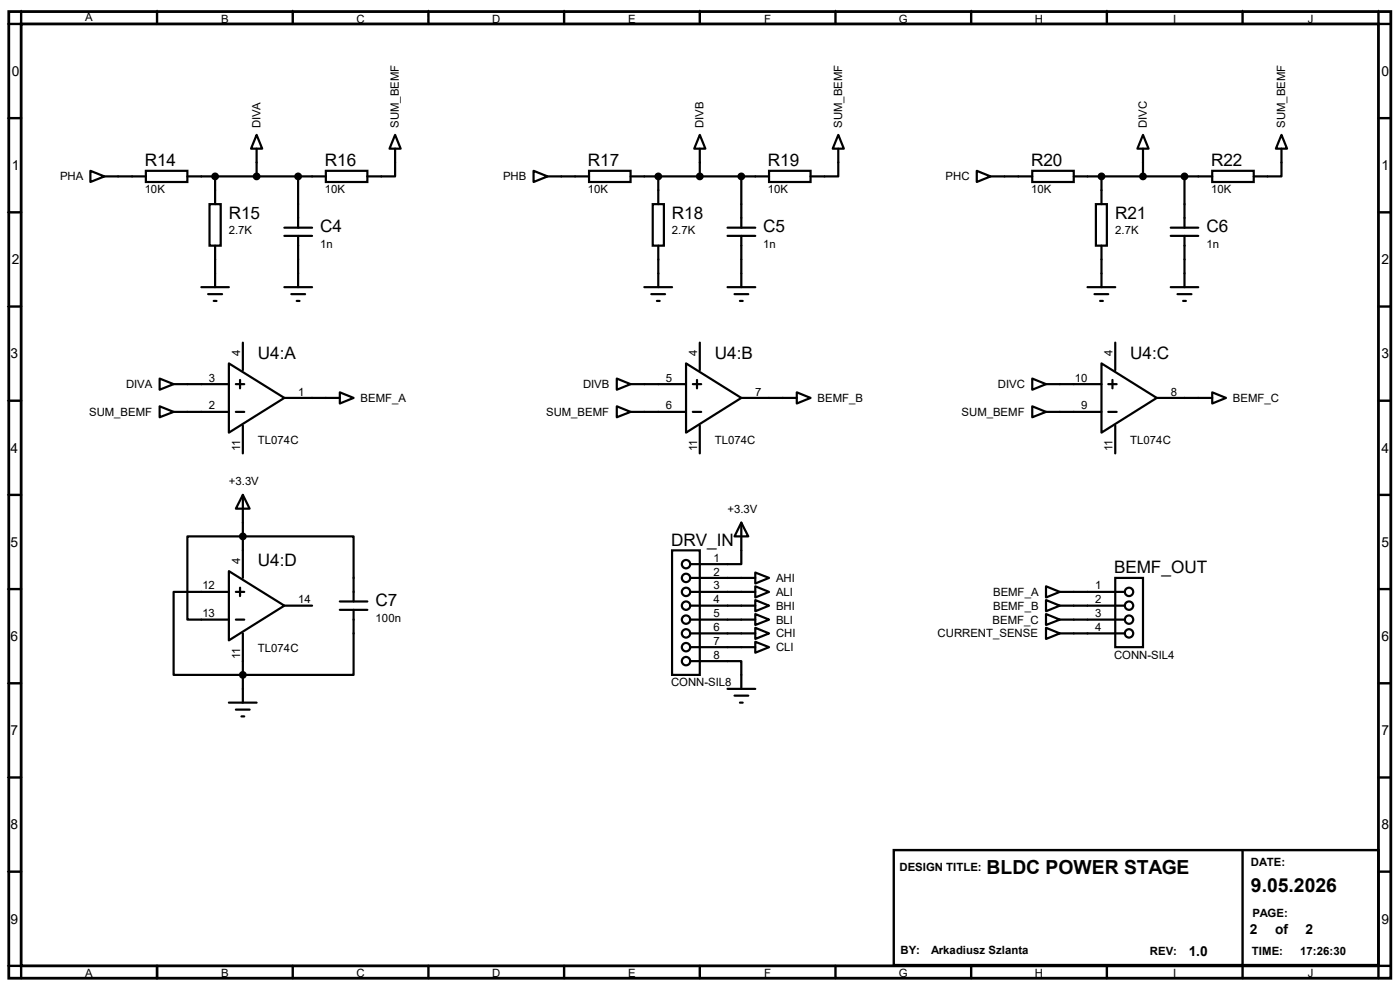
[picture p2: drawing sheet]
<svg xmlns="http://www.w3.org/2000/svg" width="297mm" height="210mm" viewBox="0 0 297 210" stroke-linecap="round" stroke-linejoin="round" font-family="sans-serif">
<path d="M1.9 2.5h293.2v205h-293.2zM4.5 5.1h287.9v199.8h-287.9z" fill="none" stroke="#000" stroke-width=".59"/>
<g fill="none" stroke="#000" stroke-width=".51">
<path d="M4.5 2.5v2.6h-2.6M33.3 2.5v2.6M62.1 2.5v2.6M90.9 2.5v2.6M119.7 2.5v2.6M148.5 2.5v2.6M177.2 2.5v2.6M206 2.5v2.6M234.8 2.5v2.6M263.6 2.5v2.6M292.4 2.5v2.6h2.7M1.9 25.1h2.6"/>
<path d="M292.4 25.1h2.7M1.9 45h2.6M292.4 45h2.7M1.9 65h2.6M292.4 65h2.7M1.9 85h2.6M292.4 85h2.7M1.9 105h2.6M292.4 105h2.7M1.9 125h2.6M292.4 125h2.7M1.9 144.9h2.6"/>
<path d="M292.4 144.9h2.7M1.9 164.9h2.6M292.4 164.9h2.7M1.9 184.9h2.6M189.6 180.3h102.8v24.4h-102.8zM263.6 180.3v24.4M292.4 184.9h2.7M1.9 204.9h2.6v2.6M33.3 204.9v2.6M62.1 204.9v2.6M90.9 204.9v2.6M119.7 204.9v2.6"/>
<path d="M148.5 204.9v2.6M177.2 204.9v2.6M206 204.9v2.6M234.8 204.9v2.6M263.6 204.9v2.6M295.1 204.9h-2.7v2.6"/>
</g>
<g fill="none" stroke="#000" stroke-width=".21">
<path d="M1.6 5.1h2.6M4.5 2.2v2.6M33.3 2.2l.1 2.6M62.1 2.2v2.6M90.9 2.2v2.6M119.7 2.2v2.6M148.5 2.2v2.6M177.2 2.2l.1 2.6M206 2.2l.1 2.6M234.8 2.2l.1 2.6M263.6 2.2l.1 2.6M292.4 2.2l.1 2.6"/>
<path d="M1.6 25.1h2.6M1.6 45h2.6M1.6 65h2.6M1.6 85h2.6M1.6 105h2.6M1.6 125h2.6M1.6 144.9h2.6M1.6 164.9h2.6M1.6 184.9h2.6M1.6 204.9h2.6"/>
</g>
<g fill="none" stroke="#000" stroke-width=".47">
<path d="M19.2 36.2l2.9 1.2-2.9 1.2zM22.1 37.4h8.8M30.9 36.2h8.9v2.4h-8.9zM39.8 37.4h29.3M45.6 37.4v5.9M54.4 28.6l1.2 2.9h-2.3zM54.4 31.5v5.9M63.2 37.4v10.9M69.1 36.2h8.8v2.4h-8.8zM83.8 28.6l1.2 2.9h-2.4zM83.8 31.5v5.9h-5.9M113.2 36.2l3 1.2-3 1.2z"/>
<path d="M116.2 37.4h8.8M125 36.2h8.8v2.4h-8.8zM133.8 37.4h29.4M139.7 37.4v5.9M148.5 28.6l1.1 2.9h-2.3zM148.5 31.5v5.9M157.3 37.4v10.9M163.2 36.2h8.8v2.4h-8.8zM177.8 28.6l1.2 2.9h-2.3zM177.8 31.5v5.9h-5.8M207.2 36.2l2.9 1.2-2.9 1.2zM210.1 37.4h8.9"/>
<path d="M219 36.2h8.8v2.4h-8.8zM227.8 37.4h29.4M233.7 37.4v5.9M242.5 28.6l1.2 2.9h-2.4zM242.5 31.5v5.9M251.3 37.4v10.9M257.2 36.2h8.8v2.4h-8.8zM271.9 28.6l1.1 2.9h-2.3zM271.9 31.5v5.9h-5.9M44.4 43.3h2.4v8.8h-2.4zM45.6 52.1v8.8M60.3 48.3h5.9"/>
<path d="M60.3 50h5.9M63.2 50v10.9M138.5 43.3h2.3v8.8h-2.3zM139.7 52.1v8.8M154.3 48.3h5.9M154.3 50h5.9M157.3 50v10.9M232.5 43.3h2.3v8.8h-2.3zM233.7 52.1v8.8M248.4 48.3h5.8M248.4 50h5.8M251.3 50v10.9"/>
<path d="M42.7 60.9h5.9M44.2 62.4h2.9M45.3 63.8h.6M48.6 77.1l11.7 7.3-11.7 7.4zM51.5 72.7v5.8M60.3 60.9h5.9M61.8 62.4h2.9M62.9 63.8h.6M136.7 60.9h5.9M138.2 62.4h2.9M139.4 63.8h.6M145.5 77.1l11.8 7.3-11.8 7.4z"/>
<path d="M148.5 72.7v5.8M154.3 60.9h5.9M155.8 62.4h2.9M157 63.8h.6M230.7 60.9h5.9M232.2 62.4h2.9M233.4 63.8h.6M233.7 77.1l11.7 7.3-11.7 7.4zM236.6 72.7v5.8M248.4 60.9h5.8M249.8 62.4h3M251 63.8h.6"/>
<path d="M33.9 80.3l2.9 1.2-2.9 1.2zM33.9 86.2l2.9 1.2-2.9 1.1zM36.8 81.5h11.8M36.8 87.4h11.8M50 81.5h1.8M50 87.4h1.8M50.9 80.6v1.8M51.5 90.3v5.9M60.3 84.4h11.8M72.1 83.2l2.9 1.2-2.9 1.2zM130.9 80.3l2.9 1.2-2.9 1.2zM130.9 86.2l2.9 1.2-2.9 1.1z"/>
<path d="M133.8 81.5h11.7M133.8 87.4h11.7M147 81.5h1.8M147 87.4h1.8M147.9 80.6v1.8M148.5 90.3v5.9M157.3 84.4h11.7M169 83.2l3 1.2-3 1.2zM219 80.3l2.9 1.2-2.9 1.2zM219 86.2l2.9 1.2-2.9 1.1zM221.9 81.5h11.8M221.9 87.4h11.8"/>
<path d="M235.1 81.5h1.8M235.1 87.4h1.8M236 80.6v1.8M236.6 90.3v5.9M245.4 84.4h11.8M257.2 83.2l2.9 1.2-2.9 1.2zM51.5 105l1.5 2.9h-3zM51.5 105v17.6M142.6 116.8h5.9v26.4h-5.9zM157.3 110.9l1.4 2.9h-2.9zM157.3 110.9v8.8h-10.9M48.6 121.2l11.7 7.3-11.7 7.3z"/>
<path d="M48.6 125.6h-11.8v17.6h38.2v-13.8M50 125.6h1.8M50 131.4h1.8M50.9 124.7v1.7M51.5 134.4v14.7M60.3 128.5h5.9M72.1 127.6h5.8M72.1 129.4h5.8M75 127.6v-13.8h-35.2v17.6h8.8M146.4 125.6h13.8M146.4 128.5h13.8M146.4 131.4h13.8"/>
<path d="M146.4 134.4h13.8M146.4 122.6h13.8M146.4 137.3h13.8M160.2 121.5l3 1.1-3 1.2zM160.2 124.4l3 1.2-3 1.1zM160.2 127.3l3 1.2-3 1.2zM160.2 130.3l3 1.1-3 1.2zM160.2 133.2l3 1.2-3 1.2zM160.2 136.1l3 1.2-3 1.2zM221.9 124.4l2.9 1.2-2.9 1.1zM221.9 127.3l2.9 1.2-2.9 1.2zM221.9 130.3l2.9 1.1-2.9 1.2z"/>
<path d="M221.9 133.2l2.9 1.2-2.9 1.2zM224.8 125.6h13.9M224.8 128.5h13.9M224.8 131.4h13.9M224.8 134.4h13.9M236.6 122.6h5.9v14.7h-5.9zM48.6 149.1h5.8M50 150.5h3M51.2 152h.6M146.4 140.3h10.9v5.8M154.3 146.1h5.9M155.8 147.6h2.9"/>
<path d="M157 149.1h.6"/>
<circle cx="145.5" cy="119.7" r=".89"/>
<circle cx="145.5" cy="137.3" r=".89"/>
<circle cx="145.5" cy="122.6" r=".89"/>
<circle cx="145.5" cy="128.5" r=".89"/>
<circle cx="145.5" cy="131.4" r=".89"/>
<circle cx="145.5" cy="125.6" r=".89"/>
<circle cx="145.5" cy="134.4" r=".89"/>
<circle cx="239.5" cy="134.4" r=".89"/>
<circle cx="239.5" cy="128.5" r=".89"/>
<circle cx="239.5" cy="125.6" r=".89"/>
<circle cx="239.5" cy="131.4" r=".89"/>
<circle cx="145.5" cy="140.3" r=".89"/>
</g>
<g fill="#000" stroke="#000" stroke-width=".47">
<circle cx="45.6" cy="37.4" r=".59"/>
<circle cx="54.4" cy="37.4" r=".59"/>
<circle cx="63.2" cy="37.4" r=".59"/>
<circle cx="139.7" cy="37.4" r=".59"/>
<circle cx="148.5" cy="37.4" r=".59"/>
<circle cx="157.3" cy="37.4" r=".59"/>
<circle cx="233.7" cy="37.4" r=".59"/>
<circle cx="242.5" cy="37.4" r=".59"/>
<circle cx="251.3" cy="37.4" r=".59"/>
<circle cx="51.5" cy="113.8" r=".59"/>
<circle cx="51.5" cy="143.2" r=".59"/>
</g>
<g font-size="4.1">
<text x="209.3" y="185.4">BLDC POWER STAGE</text>
<text x="265.4" y="189.2">9.05.2026</text>
</g>
<g font-size="3.6">
<text x="30.7" y="35.2">R14</text>
<text x="68.9" y="35.2">R16</text>
<text x="124.7" y="35.2">R17</text>
<text x="162.9" y="35.2">R19</text>
<text x="218.7" y="35.2">R20</text>
<text x="256.9" y="35.2">R22</text>
<text x="48.5" y="46.4">R15</text>
<text x="142.5" y="46.4">R18</text>
<text x="236.6" y="46.4">R21</text>
<text x="67.9" y="49.3">C4</text>
<text x="161.9" y="49.3">C5</text>
<text x="255.9" y="49.3">C6</text>
<text x="54.7" y="76.1">U4:A</text>
<text x="151.6" y="76.1">U4:B</text>
<text x="239.8" y="76.1">U4:C</text>
<text x="142.4" y="115.7">DRV_IN</text>
<text x="54.7" y="120.1">U4:D</text>
<text x="236.3" y="121.6">BEMF_OUT</text>
<text x="79.7" y="128.6">C7</text>
</g>
<g font-size="2.9">
<text x="2.5" y="16.1">0</text>
<text x="293.1" y="16.1">0</text>
<text x="2.5" y="36.1">1</text>
<text x="293.1" y="36.1">1</text>
<text x="2.5" y="56">2</text>
<text x="293.1" y="56">2</text>
<text x="2.2" y="76">3</text>
<text x="293.1" y="76">3</text>
<text x="2.2" y="96">4</text>
<text x="293.1" y="96">4</text>
<text x="2.2" y="116">5</text>
<text x="293.1" y="116">5</text>
<text x="2.2" y="136">6</text>
<text x="293.1" y="136">6</text>
<text x="2.2" y="156">7</text>
<text x="293.1" y="156">7</text>
<text x="2.2" y="175.9">8</text>
<text x="293.1" y="175.9">8</text>
<text x="2.2" y="195.9">9</text>
<text x="293.1" y="195.9">9</text>
<text x="252.2" y="202.9">1.0</text>
<text x="265.2" y="198.2">2</text>
<text x="270.5" y="198.2">of</text>
<text x="276.9" y="198.2">2</text>
</g>
<g font-size="2.4">
<text x="18.1" y="4.5">A</text>
<text x="46.9" y="4.8">B</text>
<text x="75.6" y="4.8">C</text>
<text x="104.4" y="4.8">D</text>
<text x="133.3" y="4.8">E</text>
<text x="162.1" y="4.8">F</text>
<text x="190.7" y="4.8">G</text>
<text x="219.5" y="4.8">H</text>
<text x="248.9" y="4.8">I</text>
<text x="277.5" y="4.8">J</text>
<text x="55.2" y="27.1" transform="rotate(-90 55.2 27.1)">DIVA</text>
<text x="84.6" y="27.1" transform="rotate(-90 84.6 27.1)">SUM_BEMF</text>
<text x="149.3" y="27.1" transform="rotate(-90 149.3 27.1)">DIVB</text>
<text x="178.6" y="27.1" transform="rotate(-90 178.6 27.1)">SUM_BEMF</text>
<text x="243.3" y="27.1" transform="rotate(-90 243.3 27.1)">DIVC</text>
<text x="272.7" y="27.1" transform="rotate(-90 272.7 27.1)">SUM_BEMF</text>
<text x="12.7" y="38.3">PHA</text>
<text x="30.7" y="41">10K</text>
<text x="68.9" y="41">10K</text>
<text x="106.7" y="38.3">PHB</text>
<text x="124.7" y="41">10K</text>
<text x="162.9" y="41">10K</text>
<text x="200.6" y="38.3">PHC</text>
<text x="218.7" y="41">10K</text>
<text x="256.9" y="41">10K</text>
<text x="48.5" y="49.7">2.7K</text>
<text x="67.9" y="52.6">1n</text>
<text x="142.5" y="49.7">2.7K</text>
<text x="161.9" y="52.6">1n</text>
<text x="236.6" y="49.7">2.7K</text>
<text x="255.9" y="52.6">1n</text>
<text x="50.9" y="75.6" transform="rotate(-90 50.9 75.6)">4</text>
<text x="147.9" y="75.6" transform="rotate(-90 147.9 75.6)">4</text>
<text x="236" y="75.6" transform="rotate(-90 236 75.6)">4</text>
<text x="26.8" y="82.3">DIVA</text>
<text x="44.3" y="81">3</text>
<text x="63.2" y="83.9">1</text>
<text x="123.7" y="82.3">DIVB</text>
<text x="141.2" y="81">5</text>
<text x="160.2" y="83.9">7</text>
<text x="211.7" y="82.3">DIVC</text>
<text x="228" y="81">10</text>
<text x="248.4" y="83.9">8</text>
<text x="18.9" y="88.2">SUM_BEMF</text>
<text x="44.3" y="86.9">2</text>
<text x="76.5" y="85.3">BEMF_A</text>
<text x="115.9" y="88.2">SUM_BEMF</text>
<text x="141.2" y="86.9">6</text>
<text x="173.4" y="85.3">BEMF_B</text>
<text x="204" y="88.2">SUM_BEMF</text>
<text x="229.4" y="86.9">9</text>
<text x="261.6" y="85.3">BEMF_C</text>
<text x="50.9" y="95.8" transform="rotate(-90 50.9 95.8)">11</text>
<text x="54.7" y="94.2">TL074C</text>
<text x="147.9" y="95.8" transform="rotate(-90 147.9 95.8)">11</text>
<text x="151.6" y="94.2">TL074C</text>
<text x="236" y="95.8" transform="rotate(-90 236 95.8)">11</text>
<text x="239.8" y="94.2">TL074C</text>
<text x="48.6" y="102.9">+3.3V</text>
<text x="154.3" y="108.8">+3.3V</text>
<text x="50.9" y="119.7" transform="rotate(-90 50.9 119.7)">4</text>
<text x="151.4" y="119.2">1</text>
<text x="42.9" y="125.1">12</text>
<text x="151.4" y="122.1">2</text>
<text x="151.4" y="125.1">3</text>
<text x="164.6" y="123.4">AHI</text>
<text x="232.3" y="125.1">1</text>
<text x="42.9" y="130.9">13</text>
<text x="63.2" y="128">14</text>
<text x="79.7" y="131.9">100n</text>
<text x="151.4" y="128">4</text>
<text x="151.4" y="130.9">5</text>
<text x="164.6" y="126.4">ALI</text>
<text x="164.6" y="129.3">BHI</text>
<text x="210.7" y="126.4">BEMF_A</text>
<text x="210.7" y="129.3">BEMF_B</text>
<text x="232.3" y="128">2</text>
<text x="232.3" y="130.9">3</text>
<text x="151.4" y="133.9">6</text>
<text x="151.4" y="136.8">7</text>
<text x="164.6" y="132.3">BLI</text>
<text x="164.6" y="135.2">CHI</text>
<text x="198.9" y="135.2">CURRENT_SENSE</text>
<text x="210.6" y="132.3">BEMF_C</text>
<text x="232.3" y="133.9">4</text>
<text x="50.9" y="139.8" transform="rotate(-90 50.9 139.8)">11</text>
<text x="54.7" y="138.3">TL074C</text>
<text x="151.4" y="139.7">8</text>
<text x="164.6" y="138.1">CLI</text>
<text x="236.3" y="139.7">CONN-SIL4</text>
<text x="142.4" y="145.6">CONN-SIL8</text>
<text x="190.8" y="184.7">DESIGN TITLE:</text>
<text x="265.4" y="183.7">DATE:</text>
<text x="265.7" y="194.6">PAGE:</text>
<text x="191.1" y="202.5">BY:</text>
<text x="197.5" y="202.5">Arkadiusz Szlanta</text>
<text x="244" y="202.7">REV:</text>
<text x="265.6" y="202.7">TIME:</text>
<text x="275.8" y="202.7">17:26:30</text>
<text x="18.1" y="207.2">A</text>
<text x="46.9" y="207.2">B</text>
<text x="75.6" y="207.2">C</text>
<text x="104.4" y="207.2">D</text>
<text x="133.3" y="207.2">E</text>
<text x="162.1" y="207.2">F</text>
<text x="190.7" y="207.2">G</text>
<text x="219.5" y="207.2">H</text>
<text x="248.9" y="207.2">I</text>
<text x="277.5" y="207.2">J</text>
</g>
</svg>
